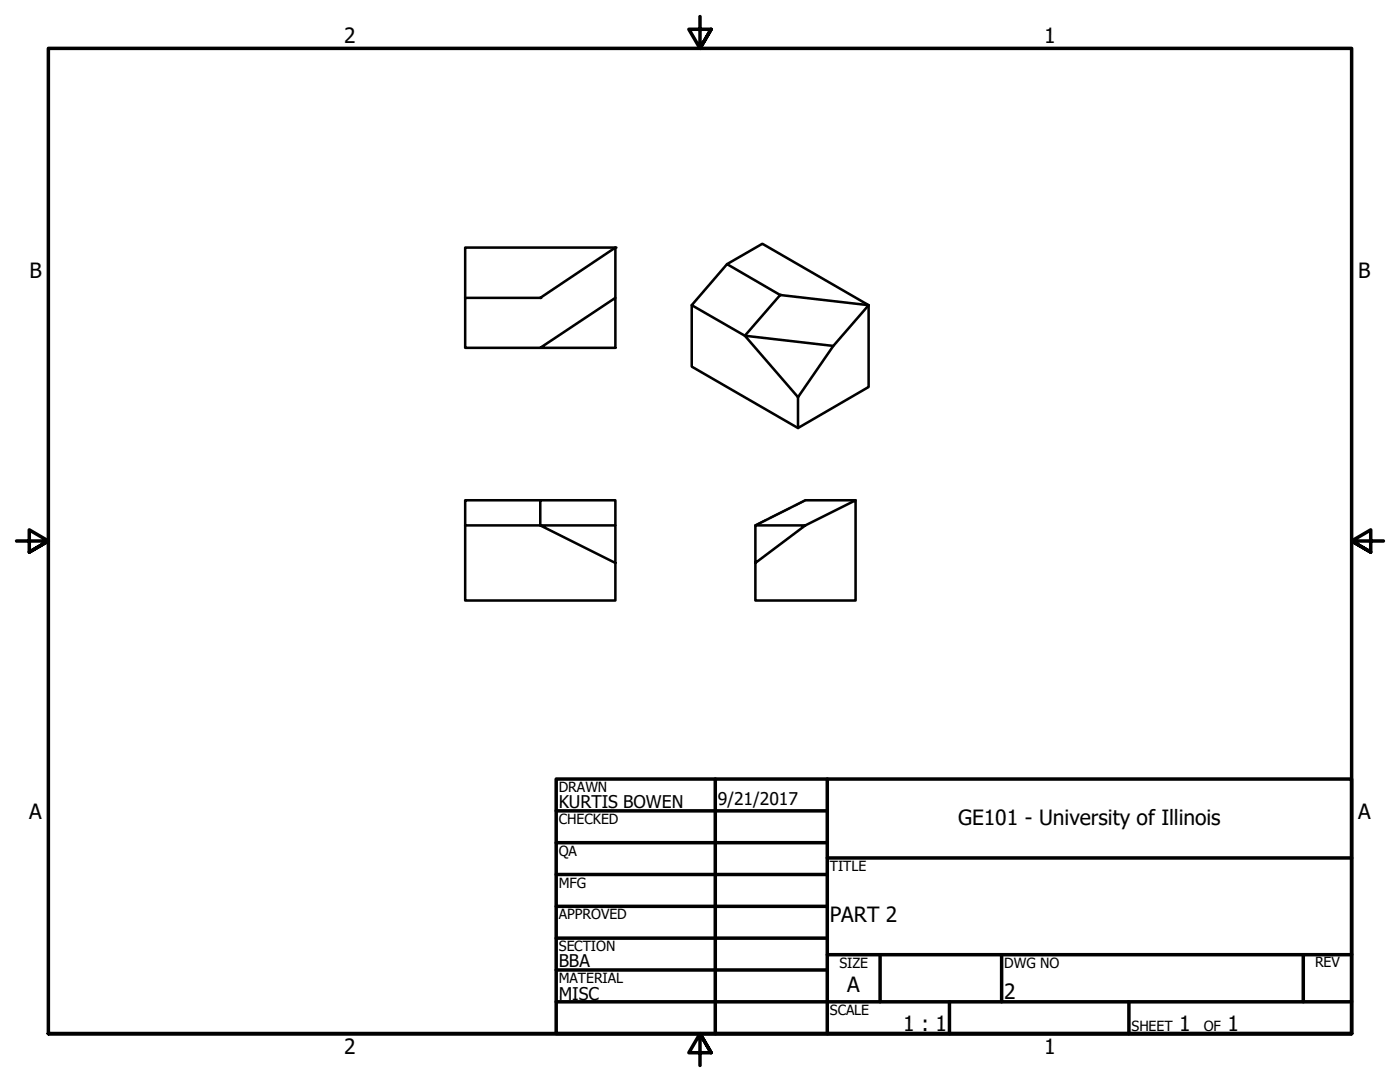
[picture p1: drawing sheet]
<svg xmlns="http://www.w3.org/2000/svg" width="279mm" height="216mm" viewBox="0 0 279 216" stroke-linecap="round" stroke-linejoin="round" font-family="sans-serif">
<!-- layer: Visible (ANSI) -->
<path d="M122.8 59.4v-10l-15 10h-15v10h15M122.8 49.4h-30v10M145.1 52.7l7-4.1 21.3 12.3v16.3l-14.1 8.2v-6.2M155.7 58.9l-10.6-6.2-7.1 8.2 10.7 6.1 7-8.1 17.7 2-7.1 8.1M107.8 69.4l15-10v10zM138 60.9v12.3l21.3 12.2M148.7 67l17.6 2-7 10.2zM107.8 99.8h-15v5h15v-5h15v5M170.8 99.8h-10.1l-10 5M92.8 104.8v15h30v-7.5M107.8 104.8h15v7.5zM160.7 104.8l10.1-5v20h-20.1v-15h10l-10 7.5" fill="none" stroke="#000" stroke-width=".51"/>
<g fill="#000">
<circle cx="107.8" cy="59.4" r=".25"/>
<circle cx="122.8" cy="49.4" r=".25"/>
<circle cx="155.7" cy="58.9" r=".25"/>
</g>
<!-- layer: Hidden (ANSI) -->
<path d="M160.7 99.8l-2 1M152.7 103.8l-2 1M157.7 101.3l-4 2" fill="none" stroke="#000" stroke-width=".38"/>
<!-- layer: Border (ANSI) -->
<g fill="none" stroke="#000" stroke-width=".7">
<path d="M139.7 3.3v6.4l-2.2-3.9h4.4l-2.2 3.9 2.2-3.9M3.3 107.9h6.4l-3.9-2.2v4.5l3.9-2.3-3.9 2.3M276.1 107.9h-6.4l3.9-2.2v4.5l-3.9-2.3 3.9 2.3M111 155.4h158.7v50.8h-158.7zM142.7 155.4v50.8M165.1 155.4v50.8M111 161.8h54.1M111 168.1h54.1M111 174.5h54.1M165.1 171.2h104.6M111 180.8h54.1M111 187.2h54.1"/>
<path d="M111 193.5h54.1M111 199.9h158.7M165.1 190.5h104.6M175.6 190.5v9.4M189.5 199.9v6.3M199.9 190.5v9.4M225.3 199.9v6.3M260.1 190.5v9.4M9.7 206.2v-196.5h260v196.5h-260h260M141.9 210.1l-2.2-3.9 2.2 3.9h-4.4l2.2-3.9v6.4"/>
</g>
<g font-size="4.2">
<text x="68.7" y="8.6">2</text>
<text x="208.4" y="8.6">1</text>
<text x="5.9" y="55.5">B</text>
<text x="271.1" y="55.5">B</text>
<text x="5.8" y="163.4">A</text>
<text x="191.2" y="164.5">GE101 - University of Illinois</text>
<text x="271" y="163.4">A</text>
<text x="165.6" y="184">PART 2</text>
<text x="169.1" y="198">A</text>
<text x="200.4" y="199.4">2</text>
<text x="180.3" y="205.7">1 : 1</text>
<text x="235.3" y="205.7">1</text>
<text x="245" y="205.7">1</text>
<text x="68.7" y="210.3">2</text>
<text x="208.4" y="210.3">1</text>
</g>
<g font-size="3.5">
<text x="111.5" y="161.2">KURTIS BOWEN</text>
<text x="143.3" y="160.7">9/21/2017</text>
<text x="111.5" y="193">BBA</text>
<text x="111.5" y="199.5">MISC</text>
</g>
<g font-size="2.8">
<text x="111.5" y="158">DRAWN</text>
<text x="111.5" y="164.4">CHECKED</text>
<text x="111.5" y="170.8">QA</text>
<text x="165.6" y="173.7">TITLE</text>
<text x="111.5" y="177.1">MFG</text>
<text x="111.5" y="183.5">APPROVED</text>
<text x="111.5" y="189.7">SECTION</text>
<text x="111.5" y="196.2">MATERIAL</text>
<text x="167.5" y="193.1">SIZE</text>
<text x="200.4" y="193.1">DWG NO</text>
<text x="262.4" y="193">REV</text>
<text x="165.6" y="202.5">SCALE</text>
<text x="225.8" y="205.7">SHEET</text>
<text x="240.2" y="205.7">OF</text>
</g>
</svg>
